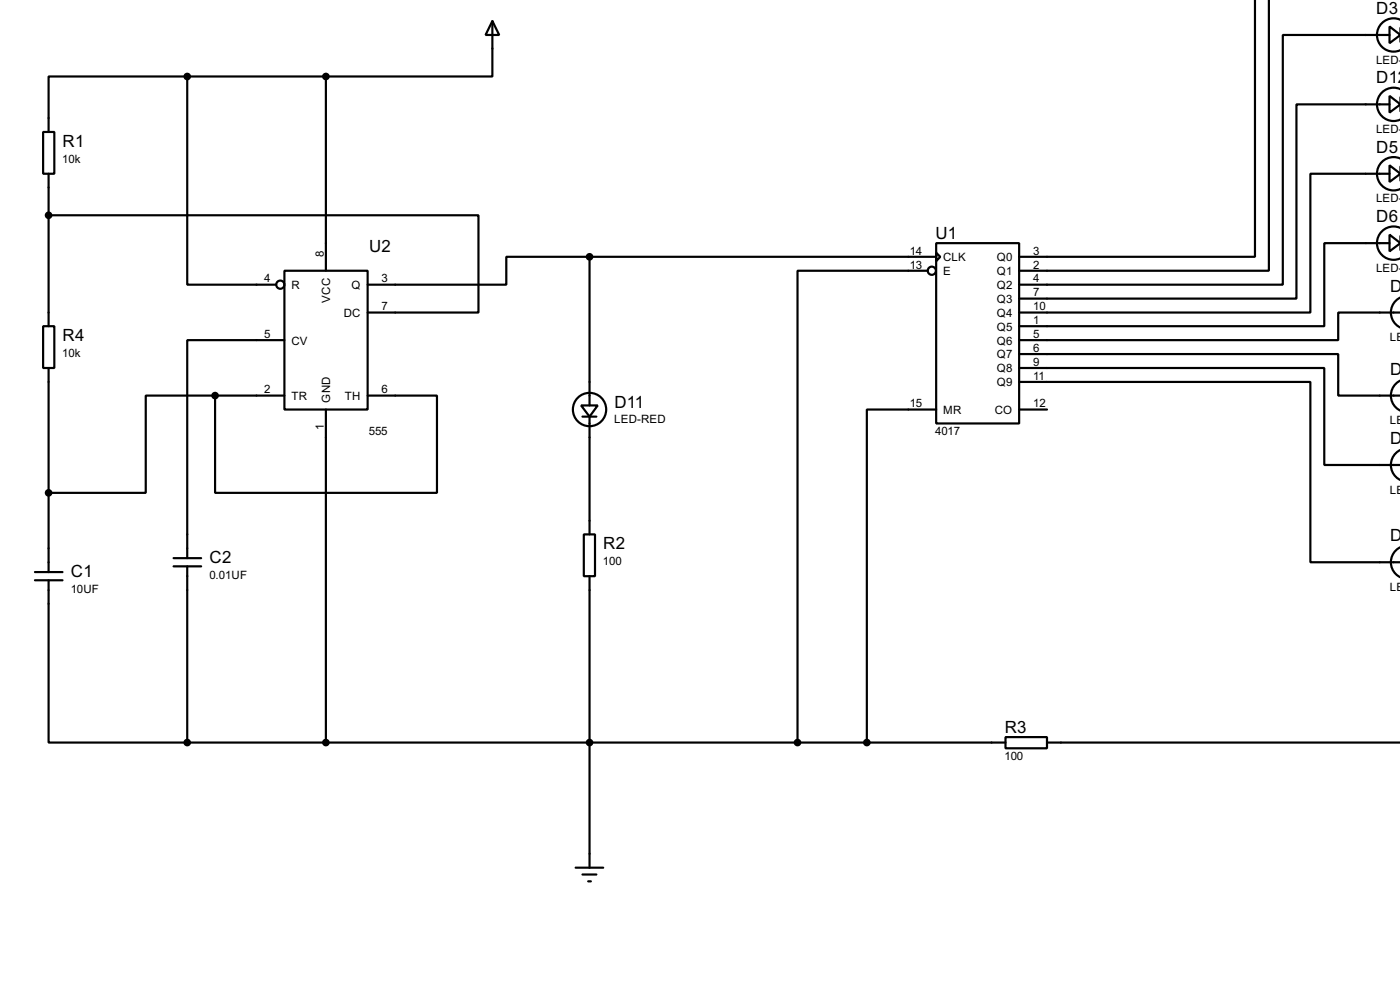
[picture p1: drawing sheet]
<svg xmlns="http://www.w3.org/2000/svg" width="256mm" height="180mm" viewBox="0 0 256 180" stroke-linecap="round" stroke-linejoin="round" font-family="sans-serif">
<g fill="none" stroke="#000" stroke-width=".4">
<path d="M229.9 0v47h-43.2M232.5 0v49.6h-45.8M34.3 14h-25.4v10.2M34.3 14v38.1h16.3M34.3 14h25.4M59.7 14v35.6M90.2 3.9l1.3 2.5h-2.5zM90.2 3.9v10.1h-30.5M254.6 6.4h-19.6v45.7h-48.3M254.6 19.1h-17.1v35.6h-50.8M256.5 3.6a3 3 0 0 0-4.2 2.8 3 3 0 0 0 4.2 2.8M256.5 6.4l-1.9-1.5v3l1.9-1.5"/>
<path d="M256.5 16.3a3 3 0 0 0-4.2 2.8 3 3 0 0 0 4.2 2.8M256.5 19.1l-1.9-1.5v3l1.9-1.5M7.9 24.2h2.1v7.6h-2.1zM8.9 39.4h78.8v17.8h-20.3M8.9 31.8v27.9M254.6 31.8h-14.5v25.4h-53.4M256.5 29a3 3 0 0 0-4.2 2.8 3 3 0 0 0 4.2 2.8M256.5 31.8l-1.9-1.5v3l1.9-1.5M7.9 59.7h2.1v7.7h-2.1zM52.1 49.6h15.3v25.4h-15.3zM108 47h-15.2v5.1h-25.4M108 47v27.2"/>
<path d="M108 47h63.5M170 49.6h-23.9v86.3M171.5 44.5h15.2v33h-15.2zM171.5 46.3l.8 .7-.8 .8zM254.6 44.5h-12v15.2h-55.9M256.5 57.2h-11.3v5.1h-58.5M256.5 41.7a3 3 0 0 0-4.2 2.8 3 3 0 0 0 4.2 2.8M256.5 44.5l-1.9-1.5v3l1.9-1.5M256.5 54.5a3 3 0 0 0-1.7 2.7 3 3 0 0 0 1.7 2.7M8.9 67.4v37.3M39.4 72.4v17.8h40.7v-17.8h-12.7M39.4 72.4h-12.7v17.8h-17.8"/>
<path d="M39.4 72.4h12.7M52.1 62.3h-17.8v39.9M59.7 75v60.9M106.5 74.2h3l-1.5 2.1zM106.7 76.3h2.6M108 76.3v21.5M171.5 75h-12.7v60.9M186.7 64.8h58.5v7.6h11.3M186.7 67.4h55.9v17.7h13.9M186.7 69.9h53.4v33h16.4M186.7 75h5.1M256.5 69.7a3 3 0 0 0-1.7 2.7 3 3 0 0 0 1.7 2.7"/>
<path d="M107 97.8h2v7.7h-2zM256.5 82.4a3 3 0 0 0-1.7 2.7 3 3 0 0 0 1.7 2.7M6.4 106.2h5.1M6.4 104.7h5.1M8.9 106.2v29.7h25.4M31.8 103.7h5.1M31.8 102.2h5.1M34.3 103.7v32.2M108 105.5v53.3M256.5 100.2a3 3 0 0 0-1.7 2.7 3 3 0 0 0 1.7 2.7M34.3 135.9h149.9M184.2 134.9h7.6v2.1h-7.6z"/>
<path d="M191.8 135.9h64.7M105.5 158.8h5M106.7 160.1h2.6M107.8 161.3h.5"/>
<circle cx="51.3" cy="52.1" r=".75"/>
<circle cx="170.7" cy="49.6" r=".75"/>
<circle cx="108" cy="75" r="3.1"/>
</g>
<g fill="#000" stroke="#000" stroke-width=".4">
<circle cx="34.3" cy="14" r=".5"/>
<circle cx="59.7" cy="14" r=".5"/>
<circle cx="8.9" cy="39.4" r=".5"/>
<circle cx="108" cy="47" r=".5"/>
<circle cx="39.4" cy="72.4" r=".5"/>
<circle cx="8.9" cy="90.2" r=".5"/>
<circle cx="34.3" cy="135.9" r=".5"/>
<circle cx="59.7" cy="135.9" r=".5"/>
<circle cx="108" cy="135.9" r=".5"/>
<circle cx="146.1" cy="135.9" r=".5"/>
<circle cx="158.8" cy="135.9" r=".5"/>
</g>
<g font-size="3.5">
<text x="252.1" y="2.5">D3</text>
<text x="252.1" y="15.2">D12</text>
<text x="11.5" y="26.8">R1</text>
<text x="252.1" y="27.9">D5</text>
<text x="252.1" y="40.7">D6</text>
<text x="67.6" y="46.2">U2</text>
<text x="171.4" y="43.7">U1</text>
<text x="254.7" y="53.3">D</text>
<text x="11.5" y="62.4">R4</text>
<text x="254.7" y="68.6">D</text>
<text x="112.6" y="74.6">D11</text>
<text x="254.7" y="81.3">D</text>
<text x="110.5" y="100.5">R2</text>
<text x="254.7" y="99.1">D</text>
<text x="13" y="105.6">C1</text>
<text x="38.4" y="103.1">C2</text>
<text x="184.1" y="134.1">R3</text>
</g>
<g font-size="2.4">
<text x="252.1" y="11.6">LED-</text>
<text x="11.4" y="29.8">10k</text>
<text x="252.1" y="24.3">LED-</text>
<text x="252.1" y="37">LED-</text>
<text x="59.3" y="47" transform="rotate(-90 59.3 47)">8</text>
<text x="166.7" y="46.6">14</text>
<text x="172.8" y="47.8">CLK</text>
<text x="182.6" y="47.8">Q0</text>
<text x="189.3" y="46.6">3</text>
<text x="48.4" y="51.7">4</text>
<text x="53.4" y="52.9">R</text>
<text x="64.4" y="52.9">Q</text>
<text x="69.9" y="51.7">3</text>
<text x="166.7" y="49.2">13</text>
<text x="172.8" y="50.4">E</text>
<text x="182.6" y="50.4">Q1</text>
<text x="182.6" y="52.9">Q2</text>
<text x="189.3" y="49.2">2</text>
<text x="189.3" y="51.7">4</text>
<text x="252.1" y="49.7">LED-</text>
<text x="60.5" y="55.4" transform="rotate(-90 60.5 55.4)">VCC</text>
<text x="63" y="58">DC</text>
<text x="69.9" y="56.8">7</text>
<text x="182.6" y="55.4">Q3</text>
<text x="182.6" y="58">Q4</text>
<text x="189.3" y="54.3">7</text>
<text x="189.3" y="56.8">10</text>
<text x="189.3" y="59.3">1</text>
<text x="11.4" y="65.4">10k</text>
<text x="48.4" y="61.9">5</text>
<text x="53.4" y="63.1">CV</text>
<text x="182.6" y="60.5">Q5</text>
<text x="182.6" y="63.1">Q6</text>
<text x="182.6" y="65.6">Q7</text>
<text x="189.3" y="61.9">5</text>
<text x="189.3" y="64.4">6</text>
<text x="254.6" y="62.4">LED</text>
<text x="48.4" y="72">2</text>
<text x="69.9" y="72">6</text>
<text x="182.6" y="68.1">Q8</text>
<text x="182.6" y="70.7">Q9</text>
<text x="189.3" y="67">9</text>
<text x="189.3" y="69.5">11</text>
<text x="53.4" y="73.2">TR</text>
<text x="60.5" y="73.7" transform="rotate(-90 60.5 73.7)">GND</text>
<text x="63.2" y="73.2">TH</text>
<text x="112.5" y="77.5">LED-RED</text>
<text x="166.7" y="74.6">15</text>
<text x="172.8" y="75.8">MR</text>
<text x="182.2" y="75.8">CO</text>
<text x="189.3" y="74.6">12</text>
<text x="254.6" y="77.6">LED</text>
<text x="59.3" y="78.7" transform="rotate(-90 59.3 78.7)">1</text>
<text x="67.6" y="79.7">555</text>
<text x="171.3" y="79.7">4017</text>
<text x="254.6" y="90.4">LED</text>
<text x="38.4" y="106">0.01UF</text>
<text x="110.5" y="103.5">100</text>
<text x="13" y="108.5">10UF</text>
<text x="254.6" y="108.2">LED</text>
<text x="184" y="139.2">100</text>
</g>
</svg>
